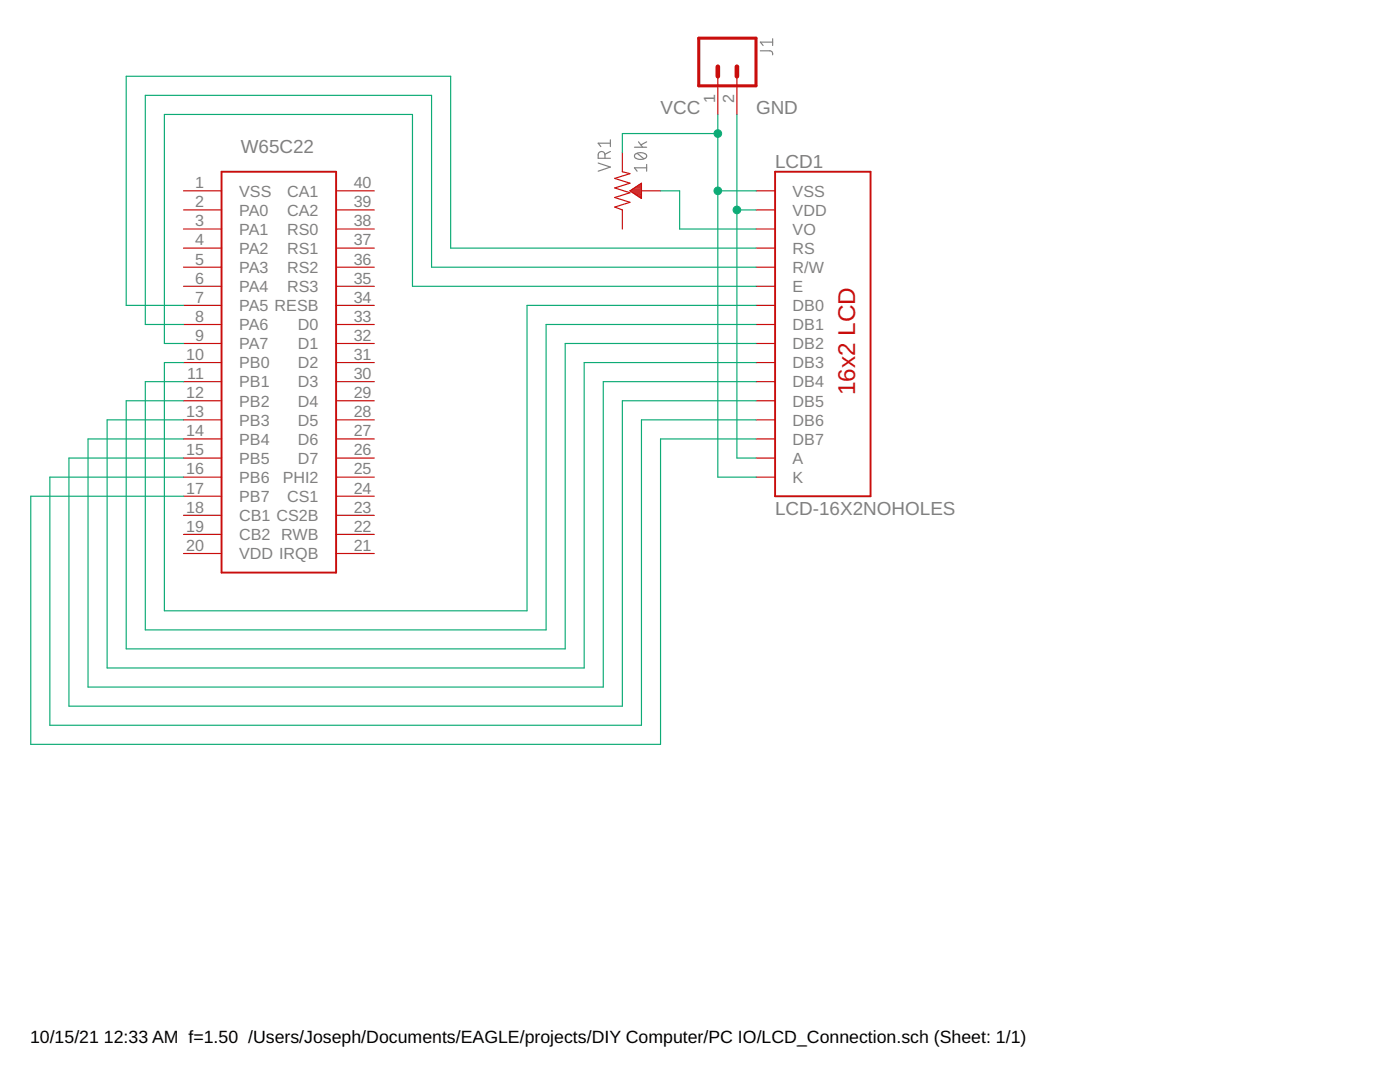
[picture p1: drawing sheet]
<svg xmlns="http://www.w3.org/2000/svg" width="279mm" height="216mm" viewBox="0 0 279 216" stroke-linecap="round" stroke-linejoin="round" font-family="sans-serif">
<g fill="none" stroke="#808080" stroke-width=".23">
<path d="M151.7 10.1l2.1 .1 .3 .2 .1 .5M154.2 7.7v1.4M154.2 8.4h-2.5l.6 .7M119.4 32.5l2.4 .8-2.4 .9M120.7 31.6a1.19 1.19 0 0 0-.2-1.2l-.4-.2-.6 .3-.1 1.1h2.4M121.8 30.2l-1.1 .6M121.8 28.6h-2.4l.5 .7M121.8 27.9v1.4M126.6 29.4h2.5M126.7 30.8a1.73 1.73 0 0 1 2.3 .2 .88 .88 0 0 1-1.2 .8h-.3a.69 .69 0 0 1-.7-.2 .69 .69 0 0 1-.1-.8zM127.1 30.6l1.4 1.1M127.4 28.3l.8 1.1"/>
<path d="M129.1 33.5h-2.5l.5 .7M129.1 32.8v1.4M129.1 28.3l-1.2 .6"/>
</g>
<g fill="none" stroke="#c90d0c" stroke-width=".23">
<path d="M143.3 15.2v7.6M147.1 15.2v7.6M36.6 38.1h7.6M67.1 38.1h7.6M124.2 30.5v3.8l1.5 .3-3 1 3 1-3 .9 3 1-3 .9 3 1-3 .9 1.5 .6v3.8M125.7 38.1l2.3-1.5v3zM125.8 38.1h6M126 37.9h2M126 38.3h2M126.3 37.7h1.7M126.3 38.5h1.7M126.6 37.5h1.4"/>
<path d="M126.6 38.7h1.4M126.9 38.9h1.1M126.9 37.3h1.1M127.2 39.1h.8M127.2 37.1h.8M127.5 39.3h.5M127.5 36.9h.5M127.8 39.5h.2M127.8 36.7h.2M150.9 38.1h3.8M36.6 41.9h7.6M36.6 45.7h7.6"/>
<path d="M36.6 49.5h7.6M36.6 53.3h7.6M36.6 57.1h7.6M67.1 41.9h7.6M67.1 45.7h7.6M67.1 49.5h7.6M67.1 53.3h7.6M67.1 57.1h7.6M150.9 41.9h3.8M150.9 45.7h3.8M150.9 49.5h3.8M150.9 53.3h3.8"/>
<path d="M150.9 57.1h3.8M36.6 60.9h7.6M36.6 64.7h7.6M36.6 68.5h7.6M36.6 72.3h7.6M36.6 76.2h7.6M36.6 80h7.6M67.1 60.9h7.6M67.1 64.7h7.6M67.1 68.5h7.6M67.1 72.3h7.6M67.1 76.2h7.6"/>
<path d="M67.1 80h7.6M150.9 60.9h3.8M150.9 64.7h3.8M150.9 68.5h3.8M150.9 72.3h3.8M150.9 76.2h3.8M150.9 80h3.8M36.6 83.8h7.6M36.6 87.6h7.6M36.6 91.4h7.6M36.6 95.2h7.6M36.6 99h7.6"/>
<path d="M67.1 83.8h7.6M67.1 87.6h7.6M67.1 91.4h7.6M67.1 95.2h7.6M67.1 99h7.6M150.9 83.8h3.8M150.9 87.6h3.8M150.9 91.4h3.8M150.9 95.2h3.8M36.6 102.8h7.6M36.6 106.6h7.6M36.6 110.4h7.6"/>
<path d="M67.1 102.8h7.6M67.1 106.6h7.6M67.1 110.4h7.6"/>
</g>
<path d="M44.2 34.3h22.9v80h-22.9zM154.7 34.3h19v64.7h-19z" fill="none" stroke="#c90d0c" stroke-width=".38"/>
<path d="M139.4 7.6h11.5v9.5h-11.5z" fill="none" stroke="#c90d0c" stroke-width=".61"/>
<path d="M143.3 13.3v1.9M147.1 13.3v1.9" fill="none" stroke="#c90d0c" stroke-width=".93"/>
<g fill="none" stroke="#0dab76" stroke-width=".23">
<path d="M131.8 38.1h3.8v7.6h15.3M143.3 26.6h-19.1v3.9M143.3 22.8v72.4h7.6M143.3 38.1h7.6M147.1 22.8v68.6h3.8M147.1 41.9h3.8M150.9 57.1h-68.6v-34.3h-49.5v45.7h3.8M150.9 49.5h-61v-34.3h-64.7v45.7h11.4M150.9 53.3h-64.8v-34.3h-57.1v45.7h7.6M150.9 60.9h-45.7v61h-72.4v-49.6h3.8M150.9 72.3h-34.3v61h-95.2v-49.5h15.2M150.9 64.7h-41.9v61h-80v-49.5h7.6"/>
<path d="M150.9 76.2h-30.5v60.9h-102.8v-49.5h19M150.9 68.5h-38.1v61h-87.6v-49.5h11.4M150.9 80h-26.7v60.9h-110.4v-49.5h22.8M150.9 83.8h-22.9v60.9h-118.1v-49.5h26.7M150.9 87.6h-19.1v60.9h-125.7v-49.5h30.5"/>
</g>
<g fill="#0dab76" stroke="#0dab76" stroke-width=".2">
<circle cx="147.1" cy="41.9" r=".76"/>
<circle cx="143.3" cy="38.1" r=".76"/>
<circle cx="143.3" cy="26.6" r=".76"/>
</g>
<text font-size="4.8" fill="#c90d0c" x="170.7" y="78.8" transform="rotate(-90 170.7 78.8)">16x2 LCD</text>
<g font-size="3.8" fill="#808080">
<text x="131.8" y="22.8">VCC</text>
<text x="150.9" y="22.8">GND</text>
<text x="48" y="30.5">W65C22</text>
<text x="154.7" y="33.5">LCD1</text>
<text x="154.7" y="102.8">LCD-16X2NOHOLES</text>
</g>
<g font-size="3.5">
<text x="6" y="208.2">10/15/21</text>
<text x="20.7" y="208.2">12:33 AM f=1.50 /Users/Joseph/Documents/EAGLE/projects/DIY Computer/PC IO/LCD_Connection.sch (Sheet: 1/1)</text>
</g>
<g font-size="3.2" fill="#808080">
<text x="142.7" y="20.5" transform="rotate(-90 142.7 20.5)">1</text>
<text x="146.5" y="20.5" transform="rotate(-90 146.5 20.5)">2</text>
<text x="38.9" y="37.5">1</text>
<text x="38.9" y="41.4">2</text>
<text x="47.7" y="39.2">VSS</text>
<text x="57.3" y="39.2">CA1</text>
<text x="70.6" y="41.4">39</text>
<text x="70.6" y="37.5">40</text>
<text x="158.2" y="39.2">VSS</text>
<text x="38.9" y="45.2">3</text>
<text x="47.7" y="43">PA0</text>
<text x="47.7" y="46.8">PA1</text>
<text x="57.3" y="46.8">RS0</text>
<text x="57.3" y="43">CA2</text>
<text x="70.6" y="45.2">38</text>
<text x="158.2" y="43">VDD</text>
<text x="158.2" y="46.8">VO</text>
<text x="38.9" y="49">4</text>
<text x="38.9" y="52.8">5</text>
<text x="47.7" y="50.6">PA2</text>
<text x="57.3" y="50.6">RS1</text>
<text x="70.6" y="52.8">36</text>
<text x="70.6" y="49">37</text>
<text x="158.2" y="50.6">RS</text>
<text x="38.9" y="56.6">6</text>
<text x="47.7" y="54.5">PA3</text>
<text x="47.7" y="58.3">PA4</text>
<text x="57.3" y="58.3">RS3</text>
<text x="57.3" y="54.5">RS2</text>
<text x="70.6" y="56.6">35</text>
<text x="158.2" y="58.3">E</text>
<text x="158.2" y="54.5">R/W</text>
<text x="38.9" y="60.4">7</text>
<text x="38.9" y="64.2">8</text>
<text x="47.7" y="62.1">PA5 RESB</text>
<text x="47.7" y="65.9">PA6</text>
<text x="59.5" y="65.9">D0</text>
<text x="70.6" y="64.2">33</text>
<text x="70.6" y="60.4">34</text>
<text x="158.2" y="62.1">DB0</text>
<text x="158.2" y="65.9">DB1</text>
<text x="37.1" y="71.8">10</text>
<text x="38.9" y="68">9</text>
<text x="47.7" y="69.7">PA7</text>
<text x="59.5" y="69.7">D1</text>
<text x="70.6" y="71.8">31</text>
<text x="70.6" y="68">32</text>
<text x="158.2" y="69.7">DB2</text>
<text x="37.4" y="75.6">11</text>
<text x="47.7" y="73.5">PB0</text>
<text x="47.7" y="77.3">PB1</text>
<text x="59.5" y="77.3">D3</text>
<text x="59.5" y="73.5">D2</text>
<text x="70.6" y="75.6">30</text>
<text x="158.2" y="73.5">DB3</text>
<text x="158.2" y="77.3">DB4</text>
<text x="37.1" y="79.4">12</text>
<text x="37.1" y="83.2">13</text>
<text x="47.7" y="81.1">PB2</text>
<text x="59.5" y="81.1">D4</text>
<text x="70.6" y="83.2">28</text>
<text x="70.6" y="79.4">29</text>
<text x="158.2" y="81.1">DB5</text>
<text x="37.1" y="87.1">14</text>
<text x="47.7" y="84.9">PB3</text>
<text x="47.7" y="88.7">PB4</text>
<text x="59.5" y="88.7">D6</text>
<text x="59.5" y="84.9">D5</text>
<text x="70.6" y="87.1">27</text>
<text x="158.2" y="84.9">DB6</text>
<text x="158.2" y="88.7">DB7</text>
<text x="37.1" y="90.9">15</text>
<text x="37.1" y="94.7">16</text>
<text x="47.7" y="92.5">PB5</text>
<text x="59.5" y="92.5">D7</text>
<text x="70.6" y="94.7">25</text>
<text x="70.6" y="90.9">26</text>
<text x="158.2" y="92.5">A</text>
<text x="37.1" y="98.5">17</text>
<text x="47.7" y="96.4">PB6</text>
<text x="47.7" y="100.2">PB7</text>
<text x="56.4" y="96.4">PHI2</text>
<text x="57.3" y="100.2">CS1</text>
<text x="70.6" y="98.5">24</text>
<text x="158.2" y="96.4">K</text>
<text x="37.1" y="102.3">18</text>
<text x="37.1" y="106.1">19</text>
<text x="47.7" y="104">CB1 CS2B</text>
<text x="47.7" y="107.8">CB2 RWB</text>
<text x="70.6" y="106.1">22</text>
<text x="70.6" y="102.3">23</text>
<text x="37.1" y="109.9">20</text>
<text x="47.7" y="111.6">VDD IRQB</text>
<text x="70.6" y="109.9">21</text>
</g>
</svg>
